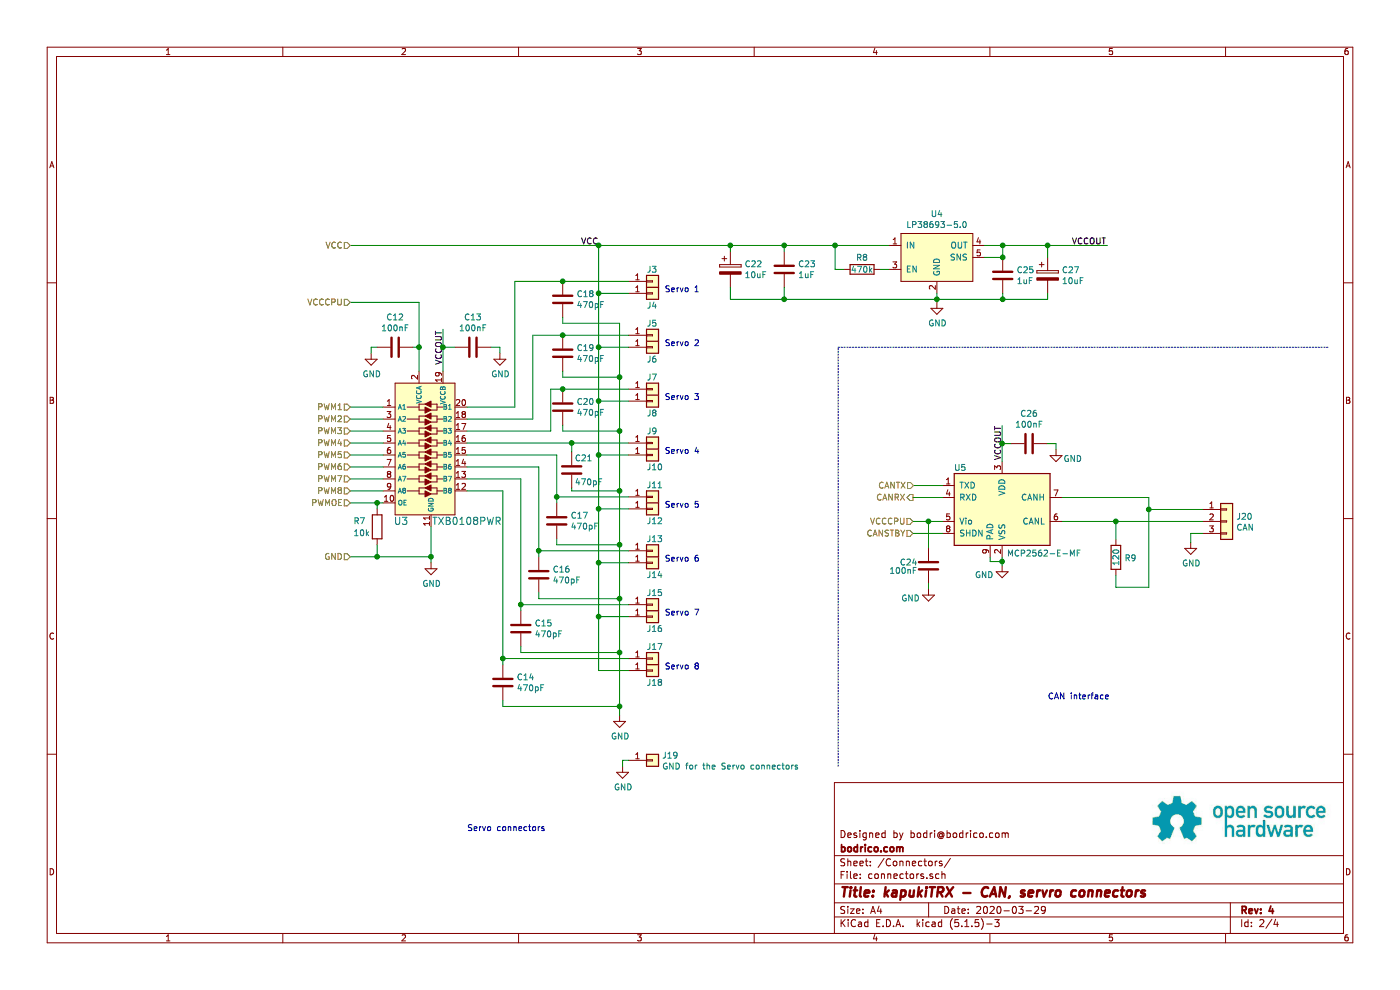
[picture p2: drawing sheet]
EESchema Schematic File Version 4
EELAYER 30 0
EELAYER END
$Descr A4 11693 8268
encoding utf-8
Sheet 2 4
Title "kapukiTRX - CAN, servro connectors"
Date "2020-03-29"
Rev "4"
Comp "bodrico.com"
Comment1 "Designed by bodri@bodrico.com"
Comment2 ""
Comment3 ""
Comment4 ""
$EndDescr
Wire Wire Line
	3900 3400 4300 3400
Wire Wire Line
	4300 3400 4300 2350
Wire Wire Line
	4300 2350 4700 2350
Wire Wire Line
	3900 3500 4450 3500
Wire Wire Line
	4450 3500 4450 2800
Wire Wire Line
	4450 2800 4700 2800
Wire Wire Line
	3900 3600 4600 3600
Wire Wire Line
	4600 3600 4600 3250
Wire Wire Line
	4600 3250 4700 3250
Wire Wire Line
	3900 3800 4650 3800
Wire Wire Line
	4650 3800 4650 4150
Wire Wire Line
	4650 4150 5250 4150
Wire Wire Line
	3900 3900 4500 3900
Wire Wire Line
	4500 3900 4500 4600
Wire Wire Line
	4500 4600 5250 4600
Wire Wire Line
	3900 4000 4350 4000
Wire Wire Line
	4350 4000 4350 5050
Wire Wire Line
	4350 5050 5250 5050
Wire Wire Line
	3900 4100 4200 4100
Wire Wire Line
	4200 4100 4200 5500
Wire Wire Line
	4200 5500 5250 5500
Text HLabel 2925 3500 0    50   Input ~ 0
PWM2
Text HLabel 2925 3600 0    50   Input ~ 0
PWM3
Text HLabel 2925 3700 0    50   Input ~ 0
PWM4
Text HLabel 2925 3800 0    50   Input ~ 0
PWM5
Text HLabel 2925 3900 0    50   Input ~ 0
PWM6
Text HLabel 2925 4000 0    50   Input ~ 0
PWM7
Text HLabel 2925 4100 0    50   Input ~ 0
PWM8
Text HLabel 2925 4200 0    50   Input ~ 0
PWMOE
Wire Wire Line
	2925 3500 3200 3500
Wire Wire Line
	2925 3600 3200 3600
Wire Wire Line
	2925 3800 3200 3800
Wire Wire Line
	2925 3700 3200 3700
Wire Wire Line
	2925 3900 3200 3900
Wire Wire Line
	2925 4000 3200 4000
Wire Wire Line
	2925 4100 3200 4100
Wire Wire Line
	2925 4200 3150 4200
$Comp
L power:GND #PWR015
U 1 1
P 3600 4700
F 0 "#PWR015" H 3600 4450 50  0001 C CNN
F 1 "GND" H 3605 4527 50  0000 C CNN
F 2 "" H 3600 4700 50  0001 C CNN
F 3 "" H 3600 4700 50  0001 C CNN
	1    3600 4700
	1    0    0    -1  
$EndComp
Wire Wire Line
	3600 4700 3600 4650
$Comp
L power:GND #PWR017
U 1 1
P 5175 5975
F 0 "#PWR017" H 5175 5725 50  0001 C CNN
F 1 "GND" H 5180 5802 50  0000 C CNN
F 2 "" H 5175 5975 50  0001 C CNN
F 3 "" H 5175 5975 50  0001 C CNN
	1    5175 5975
	1    0    0    -1  
$EndComp
Wire Wire Line
	5175 5975 5175 5900
Wire Wire Line
	5250 2450 5000 2450
Wire Wire Line
	5000 2450 5000 2900
Wire Wire Line
	5000 2900 5250 2900
Wire Wire Line
	5000 2900 5000 3350
Wire Wire Line
	5000 3350 5250 3350
Connection ~ 5000 2900
Wire Wire Line
	5000 3350 5000 3800
Wire Wire Line
	5000 3800 5250 3800
Connection ~ 5000 3350
Wire Wire Line
	5000 3800 5000 4250
Wire Wire Line
	5000 4250 5250 4250
Connection ~ 5000 3800
Wire Wire Line
	5000 4250 5000 4700
Wire Wire Line
	5000 4700 5250 4700
Connection ~ 5000 4250
Wire Wire Line
	5000 4700 5000 5150
Wire Wire Line
	5000 5150 5250 5150
Connection ~ 5000 4700
Wire Wire Line
	5000 5150 5000 5600
Wire Wire Line
	5000 5600 5250 5600
Connection ~ 5000 5150
Wire Wire Line
	5000 2450 5000 2050
Connection ~ 5000 2450
$Comp
L power:GND #PWR020
U 1 1
P 7825 2525
F 0 "#PWR020" H 7825 2275 50  0001 C CNN
F 1 "GND" H 7830 2352 50  0000 C CNN
F 2 "" H 7825 2525 50  0001 C CNN
F 3 "" H 7825 2525 50  0001 C CNN
	1    7825 2525
	1    0    0    -1  
$EndComp
Wire Wire Line
	7825 2525 7825 2500
Connection ~ 5000 2050
Wire Wire Line
	8225 2050 8375 2050
Wire Wire Line
	8375 2050 8375 2150
Wire Wire Line
	8375 2150 8225 2150
$Comp
L Device:C C23
U 1 1
P 6550 2250
F 0 "C23" H 6665 2296 50  0000 L CNN
F 1 "1uF" H 6665 2205 50  0000 L CNN
F 2 "Capacitor_SMD:C_0402_1005Metric" H 6588 2100 50  0001 C CNN
F 3 "~" H 6550 2250 50  0001 C CNN
	1    6550 2250
	1    0    0    -1  
$EndComp
$Comp
L Device:C C25
U 1 1
P 8375 2300
F 0 "C25" H 8490 2346 50  0000 L CNN
F 1 "1uF" H 8490 2255 50  0000 L CNN
F 2 "Capacitor_SMD:C_0402_1005Metric" H 8413 2150 50  0001 C CNN
F 3 "~" H 8375 2300 50  0001 C CNN
	1    8375 2300
	1    0    0    -1  
$EndComp
Connection ~ 8375 2150
Wire Wire Line
	7825 2500 8375 2500
Wire Wire Line
	8375 2500 8375 2450
Connection ~ 7825 2500
Wire Wire Line
	7825 2500 7825 2450
Wire Wire Line
	8375 2050 8750 2050
Connection ~ 8375 2050
Text Label 8950 2050 0    50   ~ 0
VCCOUT
Wire Wire Line
	3700 3100 3700 2900
Text Label 3700 3050 1    50   ~ 0
VCCOUT
Wire Wire Line
	6550 2100 6550 2050
Wire Wire Line
	6550 2400 6550 2500
Text HLabel 2925 2050 0    50   Input ~ 0
VCC
Text HLabel 2925 2525 0    50   Input ~ 0
VCCCPU
Wire Wire Line
	2925 2525 3500 2525
Wire Wire Line
	3500 2525 3500 2900
Wire Wire Line
	2925 2050 5000 2050
Text HLabel 2925 3400 0    50   Input ~ 0
PWM1
Text HLabel 2925 4650 0    50   Input ~ 0
GND
Connection ~ 3600 4650
Wire Wire Line
	2925 3400 3200 3400
$Comp
L Device:CP C22
U 1 1
P 6100 2250
F 0 "C22" H 6218 2296 50  0000 L CNN
F 1 "10uF" H 6218 2205 50  0000 L CNN
F 2 "Capacitor_Tantalum_SMD:CP_EIA-3216-18_Kemet-A" H 6138 2100 50  0001 C CNN
F 3 "~" H 6100 2250 50  0001 C CNN
	1    6100 2250
	1    0    0    -1  
$EndComp
Wire Wire Line
	6100 2400 6100 2500
Wire Wire Line
	6100 2500 6550 2500
$Comp
L LP38693:LP38693 U4
U 1 1
P 7825 2150
F 0 "U4" H 7825 2515 50  0000 C CNN
F 1 "LP38693-5.0" H 7825 2424 50  0000 C CNN
F 2 "miscellaneous:WSON-6_3x3mm_Pitch0.95mm" H 7825 2150 50  0001 C CNN
F 3 "http://www.ti.com/lit/ds/snvs321o/snvs321o.pdf" H 7825 2150 50  0001 C CNN
	1    7825 2150
	1    0    0    -1  
$EndComp
$Comp
L Device:C C13
U 1 1
P 3950 2900
F 0 "C13" V 3698 2900 50  0000 C CNN
F 1 "100nF" V 3789 2900 50  0000 C CNN
F 2 "Capacitor_SMD:C_0402_1005Metric" H 3988 2750 50  0001 C CNN
F 3 "~" H 3950 2900 50  0001 C CNN
	1    3950 2900
	0    1    1    0   
$EndComp
$Comp
L power:GND #PWR016
U 1 1
P 4175 2950
F 0 "#PWR016" H 4175 2700 50  0001 C CNN
F 1 "GND" H 4180 2777 50  0000 C CNN
F 2 "" H 4175 2950 50  0001 C CNN
F 3 "" H 4175 2950 50  0001 C CNN
	1    4175 2950
	1    0    0    -1  
$EndComp
Wire Wire Line
	3800 2900 3700 2900
Connection ~ 3700 2900
Wire Wire Line
	3700 2900 3700 2750
Wire Wire Line
	4100 2900 4175 2900
Wire Wire Line
	4175 2900 4175 2950
$Comp
L Device:C C12
U 1 1
P 3300 2900
F 0 "C12" V 3048 2900 50  0000 C CNN
F 1 "100nF" V 3139 2900 50  0000 C CNN
F 2 "Capacitor_SMD:C_0402_1005Metric" H 3338 2750 50  0001 C CNN
F 3 "~" H 3300 2900 50  0001 C CNN
	1    3300 2900
	0    1    1    0   
$EndComp
$Comp
L power:GND #PWR014
U 1 1
P 3100 2950
F 0 "#PWR014" H 3100 2700 50  0001 C CNN
F 1 "GND" H 3105 2777 50  0000 C CNN
F 2 "" H 3100 2950 50  0001 C CNN
F 3 "" H 3100 2950 50  0001 C CNN
	1    3100 2950
	1    0    0    -1  
$EndComp
Wire Wire Line
	3100 2950 3100 2900
Wire Wire Line
	3100 2900 3150 2900
Wire Wire Line
	3450 2900 3500 2900
Connection ~ 3500 2900
Wire Wire Line
	3500 2900 3500 3100
Wire Wire Line
	5000 2050 6100 2050
Wire Wire Line
	6100 2100 6100 2050
Connection ~ 6100 2050
Wire Wire Line
	6100 2050 6550 2050
Wire Wire Line
	7425 2050 6975 2050
Connection ~ 6550 2050
Wire Wire Line
	7825 2500 6550 2500
Connection ~ 6550 2500
$Comp
L power:GND #PWR?
U 1 1
P 8370 4725
AR Path="/5CCDDFA5" Ref="#PWR?"  Part="1" 
AR Path="/5C76B390/5CCDDFA5" Ref="#PWR021"  Part="1" 
F 0 "#PWR021" H 8370 4475 50  0001 C CNN
F 1 "GND" H 8220 4650 50  0000 C CNN
F 2 "" H 8370 4725 50  0001 C CNN
F 3 "" H 8370 4725 50  0001 C CNN
	1    8370 4725
	1    0    0    -1  
$EndComp
Wire Wire Line
	8370 3855 8370 3705
$Comp
L Device:C C?
U 1 1
P 8595 3705
AR Path="/5CCDDFB0" Ref="C?"  Part="1" 
AR Path="/5C76B390/5CCDDFB0" Ref="C26"  Part="1" 
F 0 "C26" V 8343 3705 50  0000 C CNN
F 1 "100nF" V 8434 3705 50  0000 C CNN
F 2 "Capacitor_SMD:C_0402_1005Metric" H 8633 3555 50  0001 C CNN
F 3 "~" H 8595 3705 50  0001 C CNN
	1    8595 3705
	0    1    1    0   
$EndComp
$Comp
L power:GND #PWR?
U 1 1
P 8820 3755
AR Path="/5CCDDFB7" Ref="#PWR?"  Part="1" 
AR Path="/5C76B390/5CCDDFB7" Ref="#PWR022"  Part="1" 
F 0 "#PWR022" H 8820 3505 50  0001 C CNN
F 1 "GND" H 8960 3680 50  0000 C CNN
F 2 "" H 8820 3755 50  0001 C CNN
F 3 "" H 8820 3755 50  0001 C CNN
	1    8820 3755
	1    0    0    -1  
$EndComp
Wire Wire Line
	8820 3755 8820 3705
Wire Wire Line
	8820 3705 8745 3705
Wire Wire Line
	8370 3705 8445 3705
Connection ~ 8370 3705
Wire Wire Line
	8370 3705 8370 3555
$Comp
L Device:R R?
U 1 1
P 9320 4655
AR Path="/5CCDDFD0" Ref="R?"  Part="1" 
AR Path="/5C76B390/5CCDDFD0" Ref="R9"  Part="1" 
F 0 "R9" H 9390 4650 50  0000 L CNN
F 1 "120" V 9320 4580 50  0000 L CNN
F 2 "Resistor_SMD:R_0402_1005Metric" V 9250 4655 50  0001 C CNN
F 3 "~" H 9320 4655 50  0001 C CNN
	1    9320 4655
	1    0    0    -1  
$EndComp
Wire Wire Line
	9320 4355 9320 4505
Wire Wire Line
	9595 4255 9595 4905
Wire Wire Line
	9595 4905 9320 4905
Wire Wire Line
	9320 4905 9320 4805
Wire Wire Line
	8870 4355 9320 4355
Connection ~ 9320 4355
$Comp
L Connector_Generic:Conn_01x03 J?
U 1 1
P 10245 4355
AR Path="/5CCDDFDF" Ref="J?"  Part="1" 
AR Path="/5C76B390/5CCDDFDF" Ref="J20"  Part="1" 
F 0 "J20" H 10325 4397 50  0000 L CNN
F 1 "CAN" H 10325 4306 50  0000 L CNN
F 2 "Connector_JST:JST_SH_BM03B-SRSS-TB_1x03-1MP_P1.00mm_Vertical" H 10245 4355 50  0001 C CNN
F 3 "~" H 10245 4355 50  0001 C CNN
	1    10245 4355
	1    0    0    -1  
$EndComp
Wire Wire Line
	9595 4255 10045 4255
Wire Wire Line
	9320 4355 10045 4355
$Comp
L power:GND #PWR?
U 1 1
P 9945 4530
AR Path="/5CCDDFE8" Ref="#PWR?"  Part="1" 
AR Path="/5C76B390/5CCDDFE8" Ref="#PWR023"  Part="1" 
F 0 "#PWR023" H 9945 4280 50  0001 C CNN
F 1 "GND" H 9950 4357 50  0000 C CNN
F 2 "" H 9945 4530 50  0001 C CNN
F 3 "" H 9945 4530 50  0001 C CNN
	1    9945 4530
	1    0    0    -1  
$EndComp
Wire Wire Line
	9945 4530 9945 4455
Wire Wire Line
	9945 4455 10045 4455
$Comp
L Device:C C19
U 1 1
P 4700 2950
F 0 "C19" H 4815 2996 50  0000 L CNN
F 1 "470pF" H 4815 2905 50  0000 L CNN
F 2 "Capacitor_SMD:C_0402_1005Metric" H 4738 2800 50  0001 C CNN
F 3 "~" H 4700 2950 50  0001 C CNN
	1    4700 2950
	1    0    0    -1  
$EndComp
$Comp
L Device:C C18
U 1 1
P 4700 2500
F 0 "C18" H 4815 2546 50  0000 L CNN
F 1 "470pF" H 4815 2455 50  0000 L CNN
F 2 "Capacitor_SMD:C_0402_1005Metric" H 4738 2350 50  0001 C CNN
F 3 "~" H 4700 2500 50  0001 C CNN
	1    4700 2500
	1    0    0    -1  
$EndComp
Connection ~ 4700 2350
Wire Wire Line
	4700 2350 5250 2350
$Comp
L Device:C C14
U 1 1
P 4200 5700
F 0 "C14" H 4315 5746 50  0000 L CNN
F 1 "470pF" H 4315 5655 50  0000 L CNN
F 2 "Capacitor_SMD:C_0402_1005Metric" H 4238 5550 50  0001 C CNN
F 3 "~" H 4200 5700 50  0001 C CNN
	1    4200 5700
	1    0    0    -1  
$EndComp
$Comp
L Device:C C15
U 1 1
P 4350 5250
F 0 "C15" H 4465 5296 50  0000 L CNN
F 1 "470pF" H 4465 5205 50  0000 L CNN
F 2 "Capacitor_SMD:C_0402_1005Metric" H 4388 5100 50  0001 C CNN
F 3 "~" H 4350 5250 50  0001 C CNN
	1    4350 5250
	1    0    0    -1  
$EndComp
$Comp
L Device:C C16
U 1 1
P 4500 4800
F 0 "C16" H 4615 4846 50  0000 L CNN
F 1 "470pF" H 4615 4755 50  0000 L CNN
F 2 "Capacitor_SMD:C_0402_1005Metric" H 4538 4650 50  0001 C CNN
F 3 "~" H 4500 4800 50  0001 C CNN
	1    4500 4800
	1    0    0    -1  
$EndComp
$Comp
L Device:C C17
U 1 1
P 4650 4350
F 0 "C17" H 4765 4396 50  0000 L CNN
F 1 "470pF" H 4765 4305 50  0000 L CNN
F 2 "Capacitor_SMD:C_0402_1005Metric" H 4688 4200 50  0001 C CNN
F 3 "~" H 4650 4350 50  0001 C CNN
	1    4650 4350
	1    0    0    -1  
$EndComp
Text Label 8370 3555 3    50   ~ 0
VCCOUT
Wire Wire Line
	4200 5500 4200 5550
Connection ~ 4200 5500
Wire Wire Line
	4350 5050 4350 5100
Connection ~ 4350 5050
Wire Wire Line
	4500 4600 4500 4650
Connection ~ 4500 4600
Wire Wire Line
	4650 4150 4650 4200
Connection ~ 4650 4150
$Comp
L Device:C C21
U 1 1
P 4775 3925
F 0 "C21" H 4800 4025 50  0000 L CNN
F 1 "470pF" H 4800 3825 50  0000 L CNN
F 2 "Capacitor_SMD:C_0402_1005Metric" H 4813 3775 50  0001 C CNN
F 3 "~" H 4775 3925 50  0001 C CNN
	1    4775 3925
	1    0    0    -1  
$EndComp
$Comp
L Device:C C20
U 1 1
P 4700 3400
F 0 "C20" H 4815 3446 50  0000 L CNN
F 1 "470pF" H 4815 3355 50  0000 L CNN
F 2 "Capacitor_SMD:C_0402_1005Metric" H 4738 3250 50  0001 C CNN
F 3 "~" H 4700 3400 50  0001 C CNN
	1    4700 3400
	1    0    0    -1  
$EndComp
Wire Wire Line
	4700 2650 4700 2700
Wire Wire Line
	4700 2700 5175 2700
Wire Wire Line
	4700 3100 4700 3150
Wire Wire Line
	4700 3150 5175 3150
Connection ~ 5175 3150
Wire Wire Line
	4700 3550 4700 3600
Wire Wire Line
	4700 3600 5175 3600
Connection ~ 5175 3600
Wire Wire Line
	4775 3775 4775 3700
Connection ~ 4775 3700
Wire Wire Line
	4775 3700 5250 3700
Wire Wire Line
	4775 4075 4775 4100
Wire Wire Line
	4775 4100 5175 4100
Connection ~ 5175 4100
Wire Wire Line
	4650 4500 4650 4550
Wire Wire Line
	4650 4550 5175 4550
Connection ~ 5175 4550
Wire Wire Line
	4500 4950 4500 5000
Wire Wire Line
	4500 5000 5175 5000
Connection ~ 5175 5000
Wire Wire Line
	4350 5400 4350 5450
Wire Wire Line
	4350 5450 5175 5450
Connection ~ 5175 5450
Wire Wire Line
	4200 5850 4200 5900
Wire Wire Line
	4200 5900 5175 5900
Connection ~ 5175 5900
Connection ~ 4700 2800
Wire Wire Line
	4700 2800 5250 2800
Connection ~ 4700 3250
Wire Wire Line
	4700 3250 5250 3250
$Comp
L Device:R R8
U 1 1
P 7200 2250
F 0 "R8" V 7100 2250 50  0000 C CNN
F 1 "470k" V 7200 2250 50  0000 C CNN
F 2 "Resistor_SMD:R_0402_1005Metric" V 7130 2250 50  0001 C CNN
F 3 "~" H 7200 2250 50  0001 C CNN
	1    7200 2250
	0    1    1    0   
$EndComp
Wire Wire Line
	7050 2250 6975 2250
Wire Wire Line
	6975 2250 6975 2050
Connection ~ 6975 2050
Wire Wire Line
	6975 2050 6550 2050
Wire Wire Line
	7350 2250 7425 2250
Text HLabel 7625 4155 0    50   Output ~ 0
CANRX
Text HLabel 7630 4055 0    50   Input ~ 0
CANTX
$Comp
L Device:CP C27
U 1 1
P 8750 2300
F 0 "C27" H 8868 2346 50  0000 L CNN
F 1 "10uF" H 8868 2255 50  0000 L CNN
F 2 "Capacitor_Tantalum_SMD:CP_EIA-3216-18_Kemet-A" H 8788 2150 50  0001 C CNN
F 3 "~" H 8750 2300 50  0001 C CNN
	1    8750 2300
	1    0    0    -1  
$EndComp
Wire Wire Line
	8750 2050 8750 2150
Connection ~ 8750 2050
Wire Wire Line
	8750 2050 9250 2050
Wire Wire Line
	8375 2500 8750 2500
Wire Wire Line
	8750 2500 8750 2450
Connection ~ 8375 2500
Text Label 5000 2050 2    50   ~ 0
VCC
$Comp
L Connector_Generic:Conn_01x01 J19
U 1 1
P 5450 6350
F 0 "J19" H 5529 6392 50  0000 L CNN
F 1 "GND for the Servo connectors" H 5529 6301 50  0000 L CNN
F 2 "Connector_PinHeader_2.54mm:PinHeader_1x01_P2.54mm_Vertical" H 5450 6350 50  0001 C CNN
F 3 "~" H 5450 6350 50  0001 C CNN
	1    5450 6350
	1    0    0    -1  
$EndComp
$Comp
L power:GND #PWR018
U 1 1
P 5200 6400
F 0 "#PWR018" H 5200 6150 50  0001 C CNN
F 1 "GND" H 5205 6227 50  0000 C CNN
F 2 "" H 5200 6400 50  0001 C CNN
F 3 "" H 5200 6400 50  0001 C CNN
	1    5200 6400
	1    0    0    -1  
$EndComp
Wire Wire Line
	5200 6400 5200 6350
Wire Wire Line
	5200 6350 5250 6350
$Comp
L dk_Logic-Translators-Level-Shifters:TXB0108PWR U3
U 1 1
P 3600 3700
F 0 "U3" H 3350 3050 60  0000 C CNN
F 1 "TXB0108PWR" H 3900 3050 60  0000 C CNN
F 2 "digikey-footprints:TSSOP-20_W4.4mm" H 3800 3900 60  0001 L CNN
F 3 "http://www.ti.com/lit/ds/symlink/txb0108.pdf" H 3800 4000 60  0001 L CNN
F 4 "296-21527-1-ND" H 3800 4100 60  0001 L CNN "Digi-Key_PN"
F 5 "TXB0108PWR" H 3800 4200 60  0001 L CNN "MPN"
F 6 "Integrated Circuits (ICs)" H 3800 4300 60  0001 L CNN "Category"
F 7 "Logic - Translators, Level Shifters" H 3800 4400 60  0001 L CNN "Family"
F 8 "http://www.ti.com/lit/ds/symlink/txb0108.pdf" H 3800 4500 60  0001 L CNN "DK_Datasheet_Link"
F 9 "/product-detail/en/texas-instruments/TXB0108PWR/296-21527-1-ND/1305700" H 3800 4600 60  0001 L CNN "DK_Detail_Page"
F 10 "IC TRNSLTR BIDIRECTIONAL 20TSSOP" H 3800 4700 60  0001 L CNN "Description"
F 11 "Texas Instruments" H 3800 4800 60  0001 L CNN "Manufacturer"
F 12 "Active" H 3800 4900 60  0001 L CNN "Status"
	1    3600 3700
	1    0    0    -1  
$EndComp
Wire Wire Line
	3900 3700 4775 3700
$Comp
L Device:R R7
U 1 1
P 3150 4400
F 0 "R7" H 2950 4450 50  0000 L CNN
F 1 "10k" H 2950 4350 50  0000 L CNN
F 2 "Resistor_SMD:R_0402_1005Metric" V 3080 4400 50  0001 C CNN
F 3 "~" H 3150 4400 50  0001 C CNN
	1    3150 4400
	1    0    0    -1  
$EndComp
Wire Wire Line
	3150 4250 3150 4200
Connection ~ 3150 4200
Wire Wire Line
	3150 4200 3200 4200
Wire Wire Line
	3150 4550 3150 4650
Wire Wire Line
	2925 4650 3150 4650
Connection ~ 3150 4650
Wire Wire Line
	3150 4650 3600 4650
Wire Wire Line
	3600 4400 3600 4650
Wire Wire Line
	5175 5450 5175 5900
Wire Wire Line
	5175 5000 5175 5450
Wire Wire Line
	5175 4550 5175 5000
Wire Wire Line
	5175 4100 5175 4550
Wire Wire Line
	5175 3600 5175 4100
Wire Wire Line
	5175 3150 5175 3600
Wire Wire Line
	5175 2700 5175 3150
Wire Wire Line
	7630 4055 7870 4055
Wire Wire Line
	7625 4155 7870 4155
Wire Wire Line
	8870 4155 9595 4155
Wire Wire Line
	9595 4155 9595 4255
Connection ~ 9595 4255
Wire Wire Line
	8370 4725 8370 4690
Wire Wire Line
	8270 4655 8270 4690
Wire Wire Line
	8270 4690 8370 4690
Connection ~ 8370 4690
Wire Wire Line
	8370 4690 8370 4655
$Comp
L Connector_Generic:Conn_01x01 J5
U 1 1
P 5450 2800
F 0 "J5" H 5400 2900 50  0000 L CNN
F 1 "Conn_01x01" H 5530 2751 50  0001 L CNN
F 2 "miscellaneous:PinHeader_1x01_P1.27mm" H 5450 2800 50  0001 C CNN
F 3 "~" H 5450 2800 50  0001 C CNN
	1    5450 2800
	1    0    0    -1  
$EndComp
$Comp
L Connector_Generic:Conn_01x01 J6
U 1 1
P 5450 2900
F 0 "J6" H 5400 2800 50  0000 L CNN
F 1 "Conn_01x01" H 5530 2851 50  0001 L CNN
F 2 "miscellaneous:PinHeader_1x01_P1.27mm" H 5450 2900 50  0001 C CNN
F 3 "~" H 5450 2900 50  0001 C CNN
	1    5450 2900
	1    0    0    -1  
$EndComp
$Comp
L Connector_Generic:Conn_01x01 J7
U 1 1
P 5450 3250
F 0 "J7" H 5400 3350 50  0000 L CNN
F 1 "Conn_01x01" H 5530 3201 50  0001 L CNN
F 2 "miscellaneous:PinHeader_1x01_P1.27mm" H 5450 3250 50  0001 C CNN
F 3 "~" H 5450 3250 50  0001 C CNN
	1    5450 3250
	1    0    0    -1  
$EndComp
$Comp
L Connector_Generic:Conn_01x01 J8
U 1 1
P 5450 3350
F 0 "J8" H 5400 3250 50  0000 L CNN
F 1 "Conn_01x01" H 5530 3301 50  0001 L CNN
F 2 "miscellaneous:PinHeader_1x01_P1.27mm" H 5450 3350 50  0001 C CNN
F 3 "~" H 5450 3350 50  0001 C CNN
	1    5450 3350
	1    0    0    -1  
$EndComp
$Comp
L Connector_Generic:Conn_01x01 J9
U 1 1
P 5450 3700
F 0 "J9" H 5400 3800 50  0000 L CNN
F 1 "Conn_01x01" H 5530 3651 50  0001 L CNN
F 2 "miscellaneous:PinHeader_1x01_P1.27mm" H 5450 3700 50  0001 C CNN
F 3 "~" H 5450 3700 50  0001 C CNN
	1    5450 3700
	1    0    0    -1  
$EndComp
$Comp
L Connector_Generic:Conn_01x01 J10
U 1 1
P 5450 3800
F 0 "J10" H 5400 3700 50  0000 L CNN
F 1 "Conn_01x01" H 5530 3751 50  0001 L CNN
F 2 "miscellaneous:PinHeader_1x01_P1.27mm" H 5450 3800 50  0001 C CNN
F 3 "~" H 5450 3800 50  0001 C CNN
	1    5450 3800
	1    0    0    -1  
$EndComp
$Comp
L Connector_Generic:Conn_01x01 J11
U 1 1
P 5450 4150
F 0 "J11" H 5400 4250 50  0000 L CNN
F 1 "Conn_01x01" H 5530 4101 50  0001 L CNN
F 2 "miscellaneous:PinHeader_1x01_P1.27mm" H 5450 4150 50  0001 C CNN
F 3 "~" H 5450 4150 50  0001 C CNN
	1    5450 4150
	1    0    0    -1  
$EndComp
$Comp
L Connector_Generic:Conn_01x01 J12
U 1 1
P 5450 4250
F 0 "J12" H 5400 4150 50  0000 L CNN
F 1 "Conn_01x01" H 5530 4201 50  0001 L CNN
F 2 "miscellaneous:PinHeader_1x01_P1.27mm" H 5450 4250 50  0001 C CNN
F 3 "~" H 5450 4250 50  0001 C CNN
	1    5450 4250
	1    0    0    -1  
$EndComp
$Comp
L Connector_Generic:Conn_01x01 J13
U 1 1
P 5450 4600
F 0 "J13" H 5400 4700 50  0000 L CNN
F 1 "Conn_01x01" H 5530 4551 50  0001 L CNN
F 2 "miscellaneous:PinHeader_1x01_P1.27mm" H 5450 4600 50  0001 C CNN
F 3 "~" H 5450 4600 50  0001 C CNN
	1    5450 4600
	1    0    0    -1  
$EndComp
$Comp
L Connector_Generic:Conn_01x01 J14
U 1 1
P 5450 4700
F 0 "J14" H 5400 4600 50  0000 L CNN
F 1 "Conn_01x01" H 5530 4651 50  0001 L CNN
F 2 "miscellaneous:PinHeader_1x01_P1.27mm" H 5450 4700 50  0001 C CNN
F 3 "~" H 5450 4700 50  0001 C CNN
	1    5450 4700
	1    0    0    -1  
$EndComp
$Comp
L Connector_Generic:Conn_01x01 J15
U 1 1
P 5450 5050
F 0 "J15" H 5400 5150 50  0000 L CNN
F 1 "Conn_01x01" H 5530 5001 50  0001 L CNN
F 2 "miscellaneous:PinHeader_1x01_P1.27mm" H 5450 5050 50  0001 C CNN
F 3 "~" H 5450 5050 50  0001 C CNN
	1    5450 5050
	1    0    0    -1  
$EndComp
$Comp
L Connector_Generic:Conn_01x01 J16
U 1 1
P 5450 5150
F 0 "J16" H 5400 5050 50  0000 L CNN
F 1 "Conn_01x01" H 5530 5101 50  0001 L CNN
F 2 "miscellaneous:PinHeader_1x01_P1.27mm" H 5450 5150 50  0001 C CNN
F 3 "~" H 5450 5150 50  0001 C CNN
	1    5450 5150
	1    0    0    -1  
$EndComp
$Comp
L Connector_Generic:Conn_01x01 J17
U 1 1
P 5450 5500
F 0 "J17" H 5400 5600 50  0000 L CNN
F 1 "Conn_01x01" H 5530 5451 50  0001 L CNN
F 2 "miscellaneous:PinHeader_1x01_P1.27mm" H 5450 5500 50  0001 C CNN
F 3 "~" H 5450 5500 50  0001 C CNN
	1    5450 5500
	1    0    0    -1  
$EndComp
$Comp
L Connector_Generic:Conn_01x01 J18
U 1 1
P 5450 5600
F 0 "J18" H 5400 5500 50  0000 L CNN
F 1 "Conn_01x01" H 5530 5551 50  0001 L CNN
F 2 "miscellaneous:PinHeader_1x01_P1.27mm" H 5450 5600 50  0001 C CNN
F 3 "~" H 5450 5600 50  0001 C CNN
	1    5450 5600
	1    0    0    -1  
$EndComp
$Comp
L Interface_CAN_LIN:MCP2562-E-MF U5
U 1 1
P 8370 4255
F 0 "U5" H 8020 4605 50  0000 C CNN
F 1 "MCP2562-E-MF" H 8720 3890 50  0000 C CNN
F 2 "Package_DFN_QFN:DFN-8-1EP_3x3mm_P0.65mm_EP1.55x2.4mm" H 8370 3755 50  0001 C CIN
F 3 "http://ww1.microchip.com/downloads/en/DeviceDoc/25167A.pdf" H 8370 4255 50  0001 C CNN
	1    8370 4255
	1    0    0    -1  
$EndComp
Text HLabel 7625 4355 0    50   Input ~ 0
VCCCPU
Wire Wire Line
	7625 4355 7755 4355
Text HLabel 7625 4455 0    50   Input ~ 0
CANSTBY
Wire Wire Line
	7625 4455 7870 4455
$Comp
L Device:C C?
U 1 1
P 7755 4725
AR Path="/5DC9B7C0" Ref="C?"  Part="1" 
AR Path="/5C76B390/5DC9B7C0" Ref="C24"  Part="1" 
F 0 "C24" H 7920 4700 50  0000 C CNN
F 1 "100nF" H 7965 4770 50  0000 C CNN
F 2 "Capacitor_SMD:C_0402_1005Metric" H 7793 4575 50  0001 C CNN
F 3 "~" H 7755 4725 50  0001 C CNN
	1    7755 4725
	-1   0    0    1   
$EndComp
$Comp
L power:GND #PWR?
U 1 1
P 7755 4920
AR Path="/5DC9C24F" Ref="#PWR?"  Part="1" 
AR Path="/5C76B390/5DC9C24F" Ref="#PWR019"  Part="1" 
F 0 "#PWR019" H 7755 4670 50  0001 C CNN
F 1 "GND" H 7605 4845 50  0000 C CNN
F 2 "" H 7755 4920 50  0001 C CNN
F 3 "" H 7755 4920 50  0001 C CNN
	1    7755 4920
	1    0    0    -1  
$EndComp
Wire Wire Line
	7755 4920 7755 4875
Wire Wire Line
	7755 4575 7755 4355
Connection ~ 7755 4355
Wire Wire Line
	7755 4355 7870 4355
$Comp
L Connector_Generic:Conn_01x01 J4
U 1 1
P 5450 2450
F 0 "J4" H 5400 2350 50  0000 L CNN
F 1 "Conn_01x01" H 5530 2401 50  0001 L CNN
F 2 "miscellaneous:PinHeader_1x01_P1.27mm" H 5450 2450 50  0001 C CNN
F 3 "~" H 5450 2450 50  0001 C CNN
	1    5450 2450
	1    0    0    -1  
$EndComp
$Comp
L Connector_Generic:Conn_01x01 J3
U 1 1
P 5450 2350
F 0 "J3" H 5400 2450 50  0000 L CNN
F 1 "Conn_01x01" H 5530 2301 50  0001 L CNN
F 2 "miscellaneous:PinHeader_1x01_P1.27mm" H 5450 2350 50  0001 C CNN
F 3 "~" H 5450 2350 50  0001 C CNN
	1    5450 2350
	1    0    0    -1  
$EndComp
Text Notes 5550 2450 0    50   ~ 0
Servo 1
Text Notes 5550 2900 0    50   ~ 0
Servo 2
Text Notes 5550 3350 0    50   ~ 0
Servo 3
Text Notes 5550 3800 0    50   ~ 0
Servo 4
Text Notes 5550 4250 0    50   ~ 0
Servo 5
Text Notes 5550 4700 0    50   ~ 0
Servo 6
Text Notes 5550 5150 0    50   ~ 0
Servo 7
Text Notes 5550 5600 0    50   ~ 0
Servo 8
Wire Notes Line
	7000 6400 7000 2900
Wire Notes Line
	7000 2900 11100 2900
Text Notes 8750 5850 0    50   ~ 0
CAN interface
Text Notes 3900 6950 0    50   ~ 0
Servo connectors
$EndSCHEMATC
